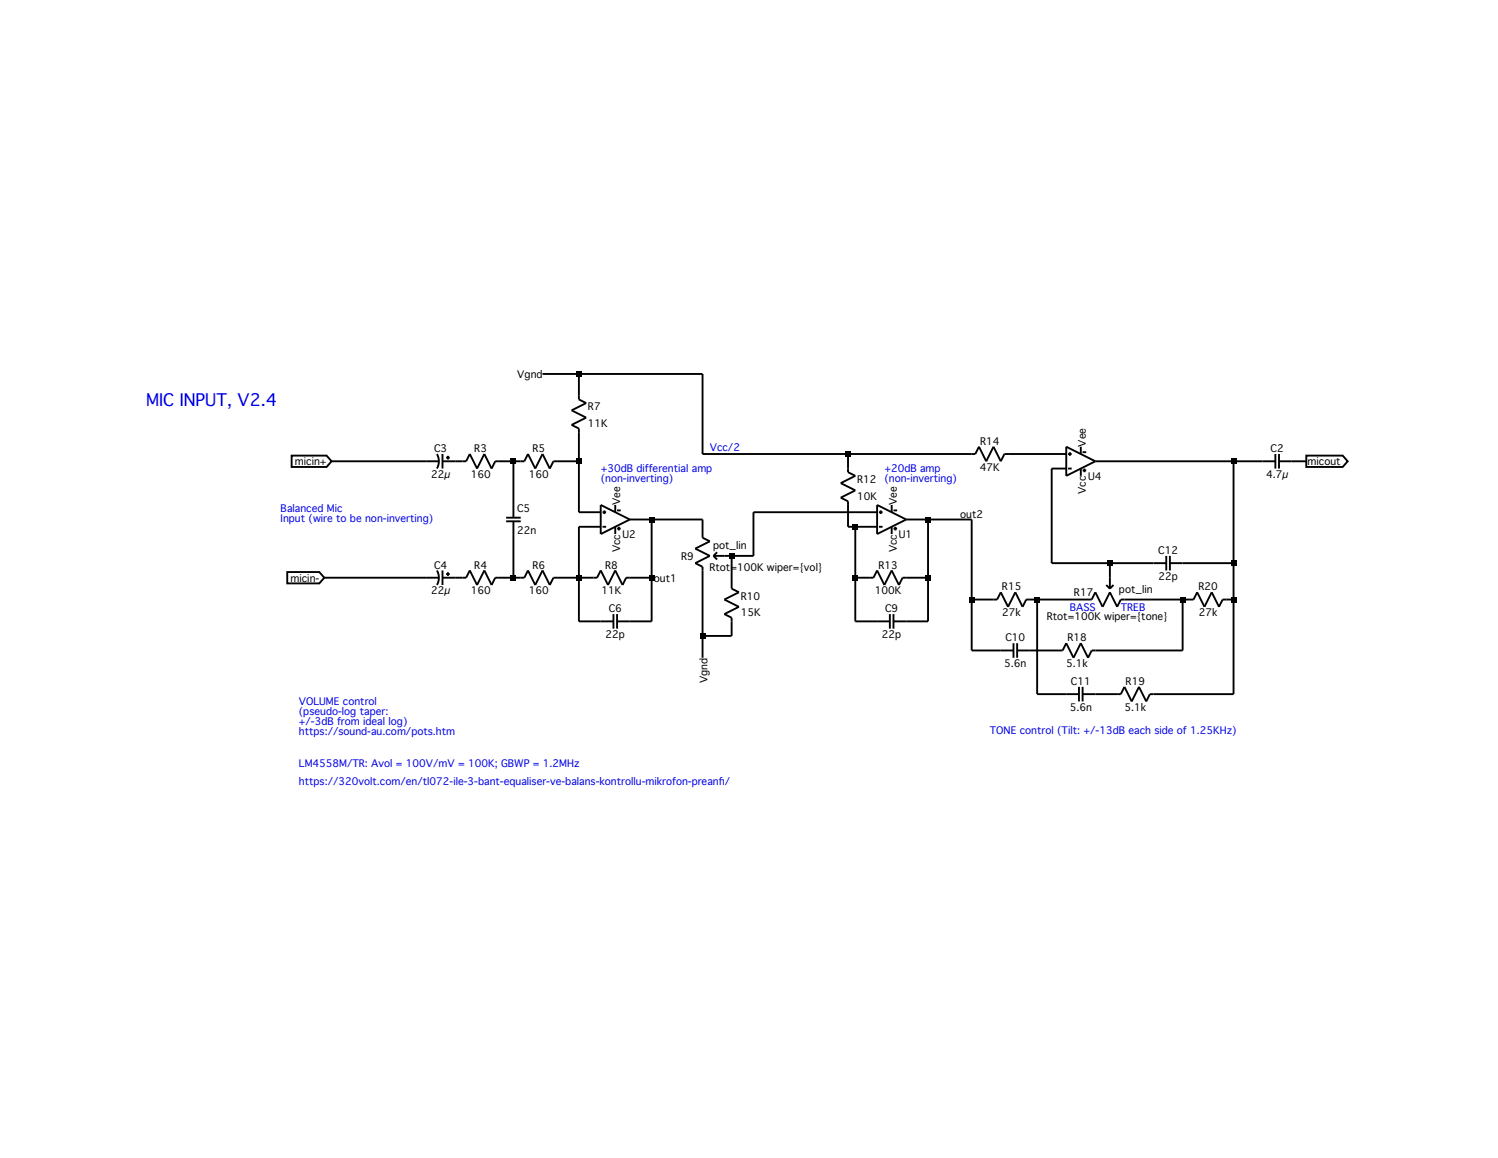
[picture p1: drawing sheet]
<svg xmlns="http://www.w3.org/2000/svg" width="279mm" height="216mm" viewBox="0 0 279 216" stroke-linecap="round" stroke-linejoin="round" font-family="sans-serif">
<g fill="none" stroke="#000" stroke-width=".35">
<path d="M101.2 69.7h29.8v14.9h50.9l.7-1.3 1.3 2.7 1.4-2.7 1.4 2.7 .6-1.4h11.6M108 69.7v4.8l1.3 .7-2.7 1.3 2.7 1.4-2.7 1.3 1.4 .7v15.6h4M54.4 84.9h6.5l.9 1.1-.9 1.1h-6.5zM61.8 86h20.1M81.5 84.7l.4 1.3-.4 1.3M82.5 86h4.4l.7-1.4 1.4 2.8 1.3-2.8 1.4 2.8 .7-1.4h5.4l.7-1.4 1.3 2.8 1.4-2.8 1.3 2.8 .7-1.4h4.8M82.5 84.6v2.8M83.2 85.3h.7M83.6 85v.7M94.4 96.5h2.7M94.4 97.2h2.7M95.8 86v10.5"/>
<path d="M95.8 97.2v10.5M112 98.2h-4v17.7h6.4M112 94.1l5.5 2.8-5.5 2.7zM112.4 98.2h.7M112.4 95.5h.7M112.7 95.2v.6M114.8 94.1v1.4M114.8 98.2v1.4M115.1 98.6h.7M115.1 95.2h.7M115.4 98.2v.7M117.5 96.9h13.5v3.3l1.4 .7-2.7 1.4 2.7 1.3-2.7 1.4 1.3 .7v16.9"/>
<path d="M121.5 96.9v19h-6.4M158.2 84.6v3.4l1.3 .7-2.7 1.4 2.7 1.3-2.7 1.4 1.4 .7v4.7h5.4M159.5 98.2v17.7h6.5M163.6 95.5h-23.1v8.1h-7.4M163.6 94.1l5.4 2.8-5.4 2.7zM163.9 98.2h.7M163.9 95.5h.7M164.3 95.2v.6M166.3 94.1v1.4M166.3 98.2v1.4M166.6 98.6h.7M166.6 95.2h.7"/>
<path d="M167 98.2v.7M169 96.9h12.2v24.4h7.8M173.1 96.9v19h-6.5M198.9 83.3l5.4 2.7-5.4 2.7zM198.9 87.4h-2.7v17.6h21.3M199.2 87.4h.7M199.2 84.6h.7M199.5 84.3v.7M201.6 83.3v1.3M201.6 87.4v1.3M201.9 87.7h.7M201.9 84.3h.7"/>
<path d="M202.3 87.4v.6M204.3 86h33.6M230.1 86v43.4h-15.6l-.7 1.4-1.4-2.7-1.3 2.7-1.4-2.7-.7 1.3h-7.1M237.9 84.6v2.8M238.6 86h5M238.6 84.6v2.8M243.6 84.9h6.8l1 1.1-1 1.1h-6.8zM53.6 106.7h6l.9 1-.9 1.1h-6zM60.5 107.7h21.4M81.5 106.4l.4 1.3-.4 1.4M82.5 106.4v2.7M82.5 107.7h4.4l.7-1.3 1.4 2.7 1.3-2.7 1.4 2.7 .7-1.4h5.4l.7-1.3 1.3 2.7 1.4-2.7 1.3 2.7 .7-1.4h8.2l.6-1.3 1.4 2.7 1.4-2.7 1.3 2.7 .7-1.4h4.7"/>
<path d="M83.2 107h.7M83.6 106.7v.7M114.4 114.5v2.7M115.1 114.5v2.7M133.1 103.6l.6 .7M133.7 103l-.6 .6M136.5 103.6v6.1l1.3 .7-2.7 1.4 2.7 1.3-2.7 1.4 1.4 .7v3.4h-5.5M159.5 107.7h3.4l.7-1.3 1.4 2.7 1.3-2.7 1.4 2.7 .6-1.4h4.8M166 114.5v2.7M166.6 114.5v2.7M181.2 111.8h4.8l.7-1.4 1.3 2.7 1.4-2.7 1.3 2.7 .7-1.3h12.2l.7-1.4 1.4 2.7 1.3-2.7 1.4 2.7 .6-1.3h13.6l.7-1.4 1.3 2.7 1.4-2.7 1.4 2.7 .6-1.3h2.1M189 119.9v2.7"/>
<path d="M189.7 119.9v2.7M193.4 111.8v17.6h7.8M206.3 109.1l.7 .6M207 105v4.7M207.7 109.1l-.7 .6M217.5 103.6v2.8M218.2 105h11.9M218.2 103.6v2.8M220.6 111.8v9.5h-17l-.7 1.3-1.3-2.7-1.4 2.7-1.3-2.7-.7 1.4h-8.5M201.2 128.1v2.7M201.9 128.1v2.7"/>
</g>
<g fill="#000">
<path d="M107.4 69.2h1.1v1.1h-1.1zM95.2 85.5h1.1v1h-1.1zM107.4 85.5h1.1v1h-1.1zM121 96.3h1.1v1.1h-1.1zM157.6 84.1h1.1v1.1h-1.1zM159 97.7h1.1v1h-1.1zM172.6 96.3h1v1.1h-1zM229.5 85.5h1.1v1h-1.1zM95.2 107.2h1.1v1h-1.1zM107.4 107.2h1.1v1h-1.1zM121 107.2h1.1v1h-1.1zM130.5 118h1.1v1.1h-1.1z"/>
<path d="M135.9 103.1h1.1v1.1h-1.1zM159 107.2h1.1v1h-1.1zM172.6 107.2h1v1h-1zM180.7 111.3h1.1v1h-1.1zM192.9 111.3h1.1v1h-1.1zM206.5 104.5h1v1h-1zM220 111.3h1.1v1h-1.1zM229.5 104.5h1.1v1h-1.1zM229.5 111.3h1.1v1h-1.1z"/>
</g>
<text font-size="3.1" fill="#0000e6" x="27.2" y="75.7">MIC INPUT, V2.4</text>
<g font-size="1.9">
<text x="96.5" y="70.4">Vgnd</text>
<text x="109.7" y="76.5">R7</text>
<text x="109.7" y="79.6">11K</text>
<text x="182.8" y="82.9">R14</text>
<text x="202.5" y="83.3" transform="rotate(-90 202.5 83.3)">Vee</text>
<text x="55" y="86.7">micin+</text>
<text x="80.4" y="89.1">22µ</text>
<text x="81" y="84.3">C3</text>
<text x="87.8" y="89.1">160</text>
<text x="88.5" y="84.3">R3</text>
<text x="98.6" y="89.1">160</text>
<text x="99.3" y="84.3">R5</text>
<text x="182.8" y="87.8">47K</text>
<text x="202.9" y="89.4">U4</text>
<text x="236.1" y="89.1">4.7µ</text>
<text x="237" y="84.3">C2</text>
<text x="243.9" y="86.7">micout</text>
<text x="96.4" y="95.5">C5</text>
<text x="115.7" y="94.1" transform="rotate(-90 115.7 94.1)">Vee</text>
<text x="159.9" y="90.1">R12</text>
<text x="159.9" y="93.2">10K</text>
<text x="167.2" y="94.1" transform="rotate(-90 167.2 94.1)">Vee</text>
<text x="202.5" y="92.1" transform="rotate(-90 202.5 92.1)">Vcc</text>
<text x="96.4" y="99.6">22n</text>
<text x="116.1" y="100.3">U2</text>
<text x="167.7" y="100.3">U1</text>
<text x="179.1" y="96.5">out2</text>
<text x="81" y="106">C4</text>
<text x="88.5" y="106">R4</text>
<text x="99.3" y="106">R6</text>
<text x="112.9" y="106">R8</text>
<text x="115.7" y="103" transform="rotate(-90 115.7 103)">Vcc</text>
<text x="127.1" y="104.3">R9</text>
<text x="132.3" y="106.5">Rtot=100K wiper={vol}</text>
<text x="133" y="102.3">pot_lin</text>
<text x="163.8" y="106">R13</text>
<text x="167.2" y="103" transform="rotate(-90 167.2 103)">Vcc</text>
<text x="216" y="103.3">C12</text>
<text x="54.2" y="108.4">micin-</text>
<text x="80.4" y="110.8">22µ</text>
<text x="87.8" y="110.8">160</text>
<text x="98.6" y="110.8">160</text>
<text x="112.2" y="110.8">11K</text>
<text x="122" y="108.4">out1</text>
<text x="138.2" y="111.8">R10</text>
<text x="163.1" y="110.8">100K</text>
<text x="186.9" y="110.1">R15</text>
<text x="200.3" y="111">R17</text>
<text x="208.7" y="110.6">pot_lin</text>
<text x="216.1" y="108.1">22p</text>
<text x="223.5" y="110.1">R20</text>
<text x="113" y="119">22p</text>
<text x="113.5" y="114.1">C6</text>
<text x="138.2" y="114.9">15K</text>
<text x="164.5" y="119">22p</text>
<text x="165.1" y="114.1">C9</text>
<text x="187" y="114.9">27k</text>
<text x="187.5" y="119.6">C10</text>
<text x="195.2" y="115.5">Rtot=100K wiper={tone}</text>
<text x="199.1" y="119.6">R18</text>
<text x="223.6" y="114.9">27k</text>
<text x="187.3" y="124.4">5.6n</text>
<text x="198.9" y="124.4">5.1k</text>
<text x="132" y="127.3" transform="rotate(-90 132 127.3)">Vgnd</text>
<text x="199.7" y="127.7">C11</text>
<text x="210" y="127.7">R19</text>
<text x="199.5" y="132.5">5.6n</text>
<text x="209.7" y="132.5">5.1k</text>
</g>
<g font-size="1.9" fill="#0000e6">
<text x="132.4" y="84">Vcc/2</text>
<text x="112" y="88.1">+30dB differential amp</text>
<text x="112" y="89.9">(non-inverting)</text>
<text x="165" y="88.1">+20dB amp</text>
<text x="165" y="89.9">(non-inverting)</text>
<text x="52.3" y="95.5">Balanced Mic</text>
<text x="52.3" y="97.4">Input (wire to be non-inverting)</text>
<text x="199.5" y="113.8">BASS</text>
<text x="209" y="113.8">TREB</text>
<text x="55.7" y="131.5">VOLUME control</text>
<text x="55.7" y="133.3">(pseudo-log taper:</text>
<text x="55.7" y="135.2">+/-3dB from ideal log)</text>
<text x="55.7" y="137.1">https://sound-au.com/pots.htm</text>
<text x="184.6" y="136.9">TONE control (Tilt: +/-13dB each side of 1.25KHz)</text>
<text x="55.7" y="143">LM4558M/TR: Avol = 100V/mV = 100K; GBWP = 1.2MHz</text>
<text x="55.7" y="146.4">https://320volt.com/en/tl072-ile-3-bant-equaliser-ve-balans-kontrollu-mikrofon-preanfi /</text>
</g>
</svg>
